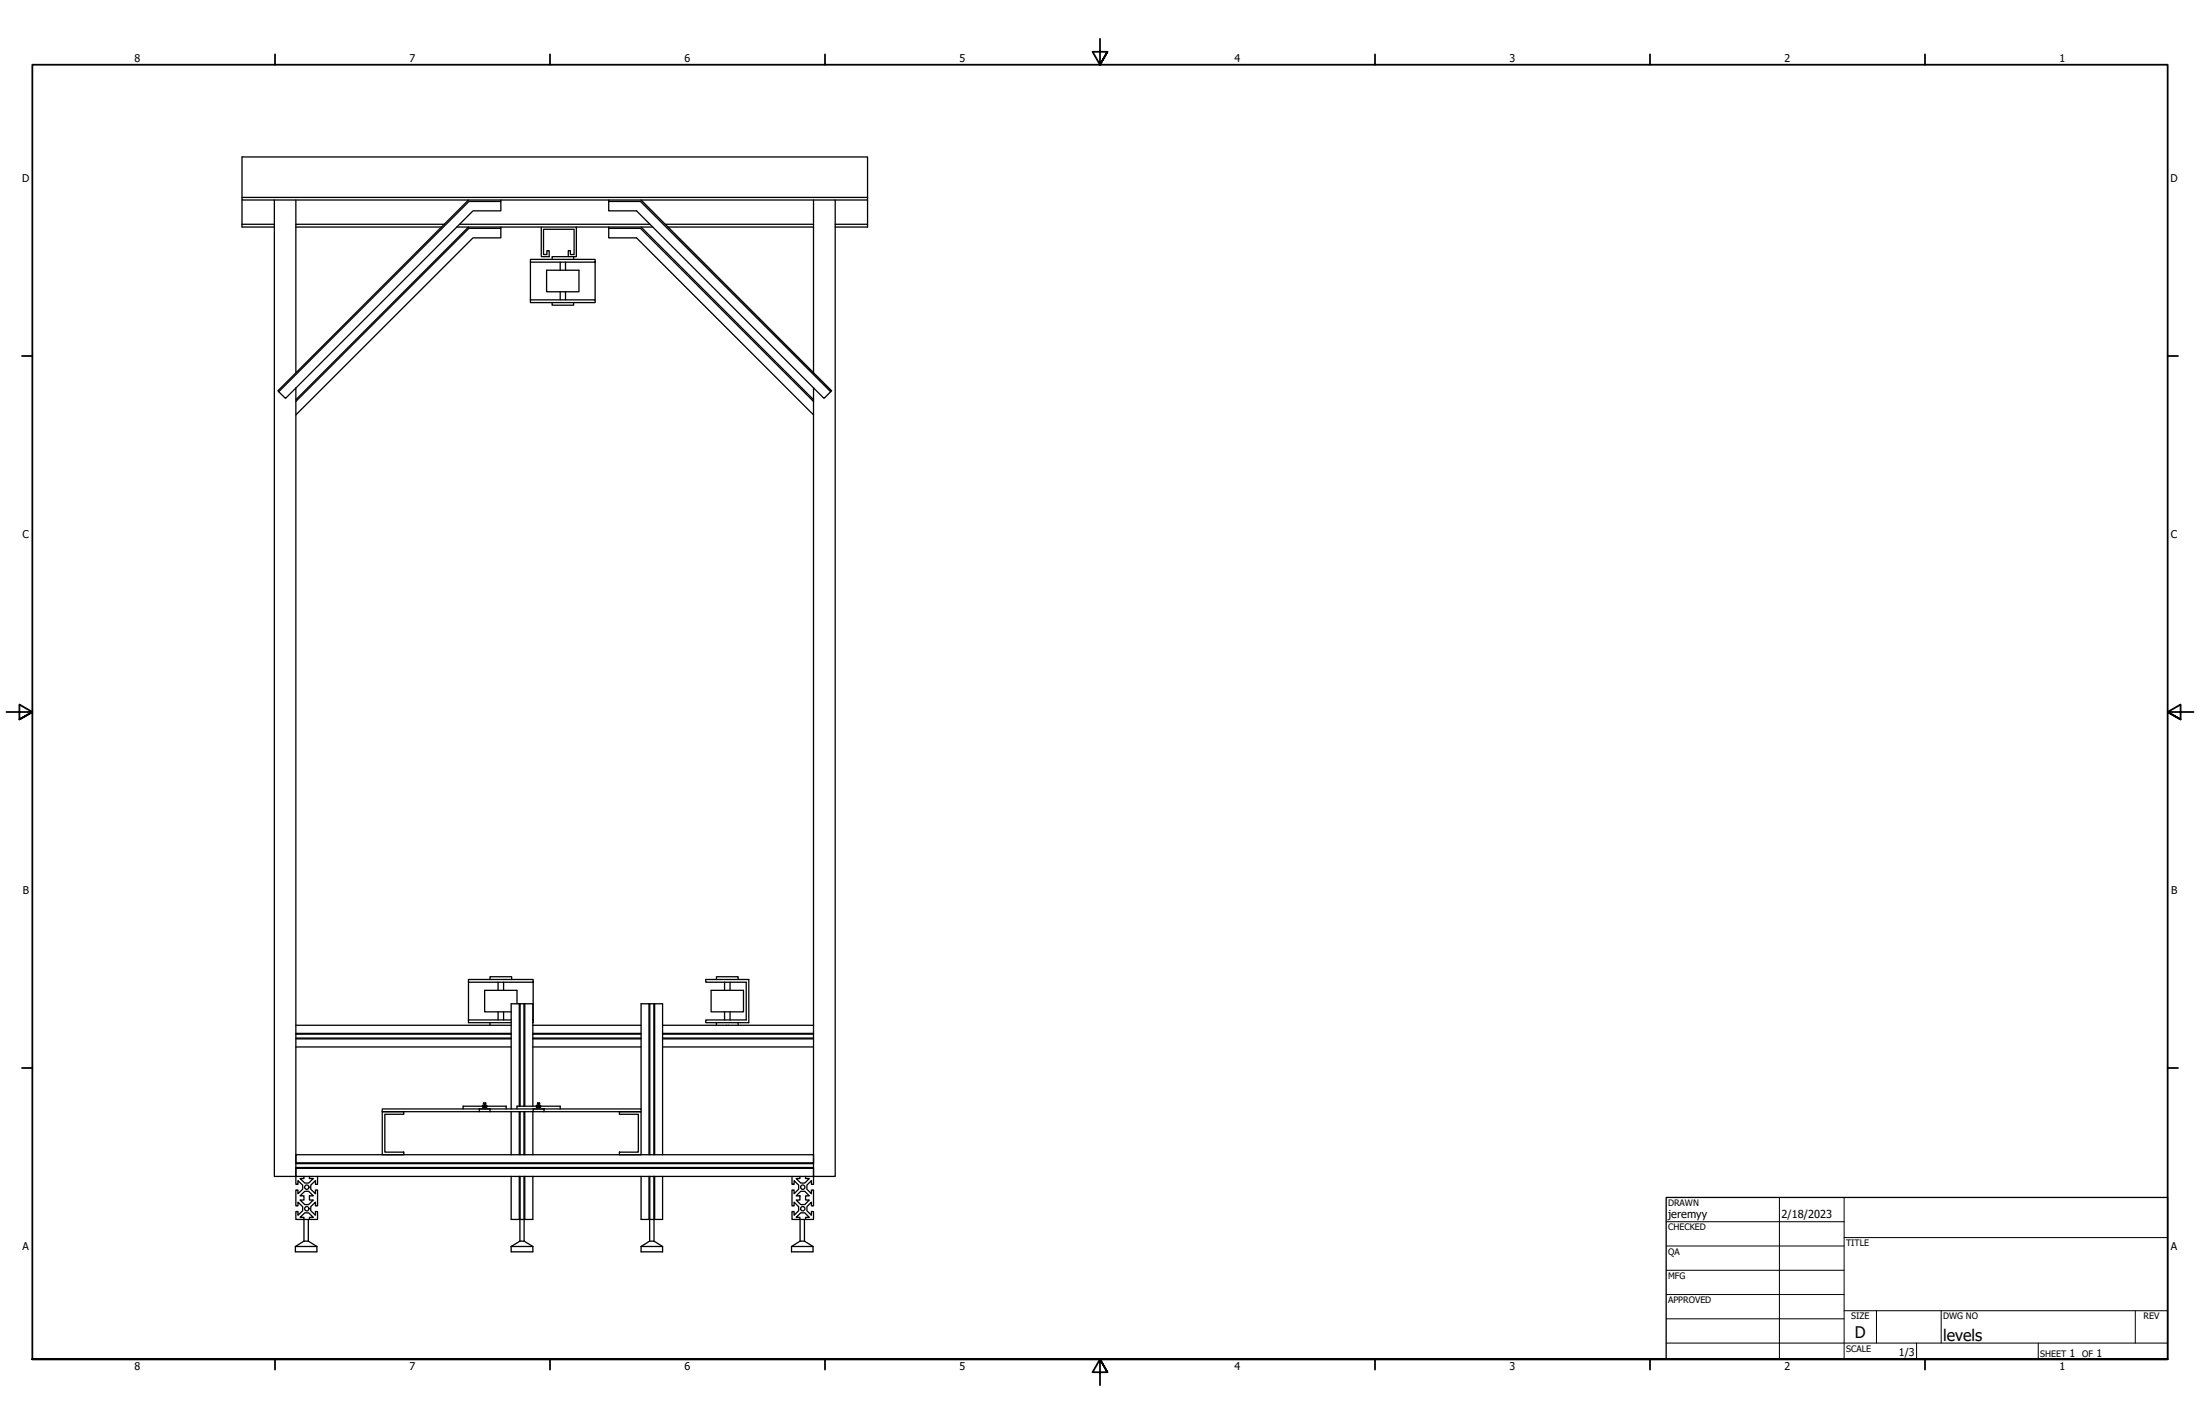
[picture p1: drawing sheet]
<svg xmlns="http://www.w3.org/2000/svg" width="864mm" height="559mm" viewBox="0 0 864 559" stroke-linecap="round" stroke-linejoin="round" font-family="sans-serif">
<!-- layer: Visible (ANSI) -->
<g fill="none" stroke="#000" stroke-width=".51">
<path d="M95 77.5h245.6v1h-245.6zM95 77.5v-15.9h245.6v15.9M95 78.5v10.6h12.7M107.7 78.5v383.1h8.4M116.1 78.5v67.7M183.9 78.5l-74.8 74.9 3 2.9 73.6-73.6h10.9v-3.6M196.6 78.5v.6h-12.5l-74.7 74.6M239 78.5v.6h12.4l74.7 74.6 .4-.3-74.8-74.9M239 79.1v3.6h10.9l73.6 73.6 2.6-2.6M319.3 78.5v67.7M327.9 78.5v383.1h-8.6v-309.4M340.6 78.5v10.6h-12.7"/>
<path d="M95 88h12.7M116.1 89.1h57.2M116.1 88h58.3M179.3 89.1h33.2M180.3 88h74.8M183.9 89.1l-67.8 67.7M196.6 89.1v.5h-12.5l-68 67.9M196.6 89.6v3.7h-10.9l-69.6 69.5M212.5 89.1h13.8v11.6h-3.2v-2.3h.8v1.5h1.5v-9.9h-12v9.9h1.3v-1.5h.9v2.3h-3.1zM226.3 89.1h29.9M239 89.6h12.4l67.9 67.9M239 89.6v3.7h10.9l69.4 69.5"/>
<path d="M239 89.1v.5M251.7 89.1l67.6 67.7M261.2 88h58.1M262.2 89.1h57.1M327.9 88h12.7M208.2 101.8h25.4v1.1h-25.4zM208.2 117.7h25.4v1h-25.4zM208.2 102.9v14.8M214.6 106h12.7v8.5h-12.7zM216.7 118.7v1.1h8.5v-1.1M219.9 102.9v3.1M219.9 114.5v3.2"/>
<path d="M222 102.9v3.1M222 114.5v3.2M223.1 100.7h-6.4v1.1M225.2 100.7v1.1M233.6 102.9v14.8M116.1 152.2v309.4M183.9 384.4h25.4v1h-25.4zM183.9 385.4v15.9h16.8M192.3 384.4v-1.1h8.6v1.1M195.5 385.4v3.2M195.5 397.1v3.1M197.7 385.4v3.2"/>
<path d="M197.7 397.1v3.1M202.9 393.9v-5.3h-12.7v8.5h10.5M203.8 393.9v40.2M204.2 393.9v40.2M205.7 393.9v40.2M206 393.9v40.2M209.3 385.4v14.8M254.8 393.9v59.2M255.1 393.9v59.2M256.7 393.9v59.2M257 393.9v59.2M277.1 384.4h16.8v16.9h-16.8v-1.1h15.8v-14.8h-15.8z"/>
<path d="M279.1 388.6h12.7v8.5h-12.7zM281.2 384.4v-1.1h8.6v1.1M284.4 385.4v3.2M284.4 397.1v3.1M286.6 385.4v3.2M286.6 397.1v3.1M116.1 407.7h84.6M116.1 407.4h84.6M116.1 405.8h84.6M116.1 405.5h84.6M116.1 402.3h84.6M116.1 410.8h84.6"/>
<path d="M183.9 400.2h16.8M192.3 401.3v1M209.2 407.7h42.5M209.2 407.4h42.5M209.2 405.8h42.5M209.2 405.5h42.5M209.2 402.3h42.5M209.2 410.8h42.5M209.2 400.2h.1M209.3 400.2l-.1 1.1M260.1 407.7h59.2M260.1 407.4h59.2"/>
<path d="M260.1 405.8h59.2M260.1 405.5h59.2M260.1 402.3h59.2M260.1 410.8h59.2M281.2 401.3v1M289.8 401.3v1M150.1 436.2h8.4v1.1h-7.4v14.8h7.4v1h-8.4zM150.1 435.2h42.2h-4.1v1h-38.1zM189.4 434.1h-7.6v1.1M189.6 433.7l-.2 .1v.7h1.7v-.5M189.7 433.7l.5 .2-.6 .2h1.3l-.6-.2 .5-.2M190.2 433.7l-.3-.9h.8l-.4 .9"/>
<path d="M190.8 433.7l.3 .3M191.1 434.1h7.6v1.1M200.7 436.2v16.9M203.8 436.2v16.9M204.2 436.2v16.9M205.7 436.2v16.9M206 436.2v16.9M209.2 434.1v-40.2h-8.5v41.3M209.2 436.2v16.9M209.3 436.2h4.3M210.6 434.1h-7.7v1.1M210.8 433.7h.5l-.5 .4h1.2l-.5-.2 .5-.2"/>
<path d="M210.9 433.7l-.3 .8h1.6l-.2-.7M211.3 433.7l-.3-.9h.8l-.3 .9M212.2 434.1h7.7v1.1M213.6 435.2h38.1v1h-38.1zM213.6 435.2h-4.3v1h-17M213.6 435.2h-21.3v1h-4.1M243.1 436.2h8.6v16.9h-8.6v-1h7.5v-14.8h-7.5zM251.7 435.2v-41.3h8.4v59.2M116.1 453.1h203.2v3.2h-203.2zM116.1 458.5h203.2v3.1h-203.2zM116.1 458.2h203.2M116.1 456.6h203.2"/>
<path d="M116.1 461.6v3.2h.9v-1.5l1.8 1.8v1.6l-1.8 1.7v-1.4h-.9v6.2h.9v-1.5l1.8 1.8v1.6l-1.8 1.8v-1.5h-.9v3.1h3.2v-.8h-1.5l1.8-1.8h1.6l1.8 1.8h-1.5v.8h3.2v-3.1h-.9v1.5l-1.8-1.8v-1.6l1.8-1.8v1.5h.9v-6.2h-.9v1.4l-1.8-1.7v-1.6l1.8-1.8v1.5h.9v-3.2M117.8 469.3l1.8-1.8h1.6l1.8 1.8h-1.5v1.6h1.5l-1.8 1.8h-1.6l-1.8-1.8h1.5v-1.6zM119.3 461.6v.9h-1.5l1.8 1.7h1.6l1.8-1.7h-1.5v-.9M200.7 461.6v16.9h8.5v-16.9M203.8 461.6v16.9M204.2 461.6l-.1 25.4M205.7 461.6v25.4M206 461.6v16.9M251.7 461.6v16.9h8.4v-16.9M254.8 461.6v16.9M255.1 461.6l-.1 25.4M256.7 461.6v16.9"/>
<path d="M256.7 478.5v8.5M257 461.6v16.9M310.9 461.6v3.2h.8v-1.5l1.8 1.8v1.6l-1.8 1.7v-1.4h-.8v6.2h.8v-1.5l1.8 1.8v1.6l-1.8 1.8v-1.5h-.8v3.1h3.1v-.8h-1.5l1.8-1.8h1.6l1.8 1.8h-1.5v.8h3.1v-3.1h-.8v1.5l-1.8-1.8v-1.6l1.8-1.8v1.5h.8v-6.2h-.8v1.4l-1.8-1.7v-1.6l1.8-1.8v1.5h.8v-3.2M314 461.6v.9h-1.5l1.8 1.7h1.6l1.8-1.7h-1.5v-.9M314.3 467.5h1.6l1.8 1.8h-1.5v1.6h1.5l-1.8 1.8h-1.6l-1.8-1.8h1.5v-1.6h-1.5zM116 489.1h8.4M116 489.1v2.1h8.4v-2.1M119.3 487v-8.5h1.7v8.5M119.3 487h1.7M119.3 487l-3.3 2.1M121 487l3.4 2.1M200.7 489.1v2.1h8.5v-2.1"/>
<path d="M200.7 489.1h8.5M204.1 487h1.6M204.1 487l-3.4 2.1M205.7 487l3.5 2.1M251.7 489.1v2.1h8.4v-2.1M251.7 489.1h8.4M255 487h1.7M255 487l-3.3 2.1M256.7 487l3.4 2.1M310.7 489.1h8.5M310.7 489.1v2.1h8.5v-2.1M314.1 487v-8.5h1.7v8.5"/>
<path d="M314.1 487h1.7M314.1 487l-3.4 2.1M315.8 487l3.4 2.1"/>
<circle cx="120.4" cy="465.9" r=".86"/>
<circle cx="120.4" cy="474.3" r=".86"/>
<circle cx="315.1" cy="465.9" r=".86"/>
<circle cx="315.1" cy="474.3" r=".86"/>
</g>
<!-- layer: Border (ANSI) -->
<g fill="none" stroke="#000" stroke-width=".7">
<path d="M431.8 15.2v10.2l-2.9-5.1h5.8l-2.9 5.1 2.9-5.1M107.9 21.3v4.1M215.9 21.3v4.1M323.8 21.3v4.1M539.8 21.3v4.1M647.7 21.3v4.1M755.6 21.3v4.1M8.6 139.7h4.1M850.9 139.7h4.1M2.5 279.4h10.2l-5.1-2.9v5.8l5.1-2.9-5.1 2.9M861.1 279.4h-10.2l5.1-2.9v5.8l-5.1-2.9 5.1 2.9M8.6 419.1h4.1"/>
<path d="M850.9 419.1h4.1M12.7 533.4v-508h838.2v508h-838.2h838.2M107.9 533.4v4.1M215.9 533.4v4.1M323.8 533.4v4.1M434.7 538.5l-2.9-5.1 2.9 5.1h-5.8l2.9-5.1v10.2M539.8 533.4v4.1M647.7 533.4v4.1M755.6 533.4v4.1"/>
</g>
<!-- layer: Title (ANSI) -->
<g fill="none" stroke="#000" stroke-width=".39">
<path d="M654 479.4h69.9M698.5 469.9v63.5M723.9 469.9v63.5M654 488.9h69.9M654 498.5h69.9M723.9 485.6h127M654 508h69.9M654 517.5h69.9M723.9 514.3h127M736.6 514.3v12.7M762 514.3v12.7M838.2 514.3v12.7"/>
<path d="M654 527h196.9M752.3 527v6.4M800.1 527v6.4"/>
</g>
<path d="M654 469.9h196.9v63.5h-196.9z" fill="none" stroke="#000" stroke-width=".51"/>
<g font-size="6.3">
<text x="728.1" y="524.9">D</text>
<text x="762.8" y="526.2">levels</text>
</g>
<g font-size="4.3">
<text x="654.8" y="477.8">jeremyy</text>
<text x="699.3" y="478">2/18/2023</text>
</g>
<g font-size="4.2">
<text x="52.8" y="24.4">8</text>
<text x="160.8" y="24.4">7</text>
<text x="268.7" y="24.4">6</text>
<text x="376.7" y="24.4">5</text>
<text x="484.6" y="24.4">4</text>
<text x="592.6" y="24.4">3</text>
<text x="700.5" y="24.4">2</text>
<text x="808.5" y="24.4">1</text>
<text x="8.8" y="71.4">D</text>
<text x="852" y="71.4">D</text>
<text x="8.9" y="211.1">C</text>
<text x="852.2" y="211.1">C</text>
<text x="9" y="350.8">B</text>
<text x="852.2" y="350.8">B</text>
<text x="8.9" y="490.5">A</text>
<text x="852.2" y="490.5">A</text>
<text x="745.4" y="532">1/3</text>
<text x="812.4" y="532.6">1</text>
<text x="823" y="532.6">1</text>
<text x="52.8" y="537.5">8</text>
<text x="160.8" y="537.5">7</text>
<text x="268.7" y="537.5">6</text>
<text x="376.7" y="537.5">5</text>
<text x="484.6" y="537.5">4</text>
<text x="592.6" y="537.5">3</text>
<text x="700.5" y="537.5">2</text>
<text x="808.5" y="537.5">1</text>
</g>
<g font-size="3.5">
<text x="654.8" y="473.2">DRAWN</text>
<text x="654.8" y="482.8">CHECKED</text>
<text x="724.7" y="488.9">TITLE</text>
<text x="654.8" y="492.3">QA</text>
<text x="654.8" y="501.8">MFG</text>
<text x="654.8" y="511.4">APPROVED</text>
<text x="726.7" y="517.7">SIZE</text>
<text x="762.8" y="517.7">DWG NO</text>
<text x="841.4" y="517.7">REV</text>
<text x="724.7" y="530.4">SCALE</text>
<text x="800.9" y="532.6">SHEET</text>
<text x="817.4" y="532.6">OF</text>
</g>
</svg>
